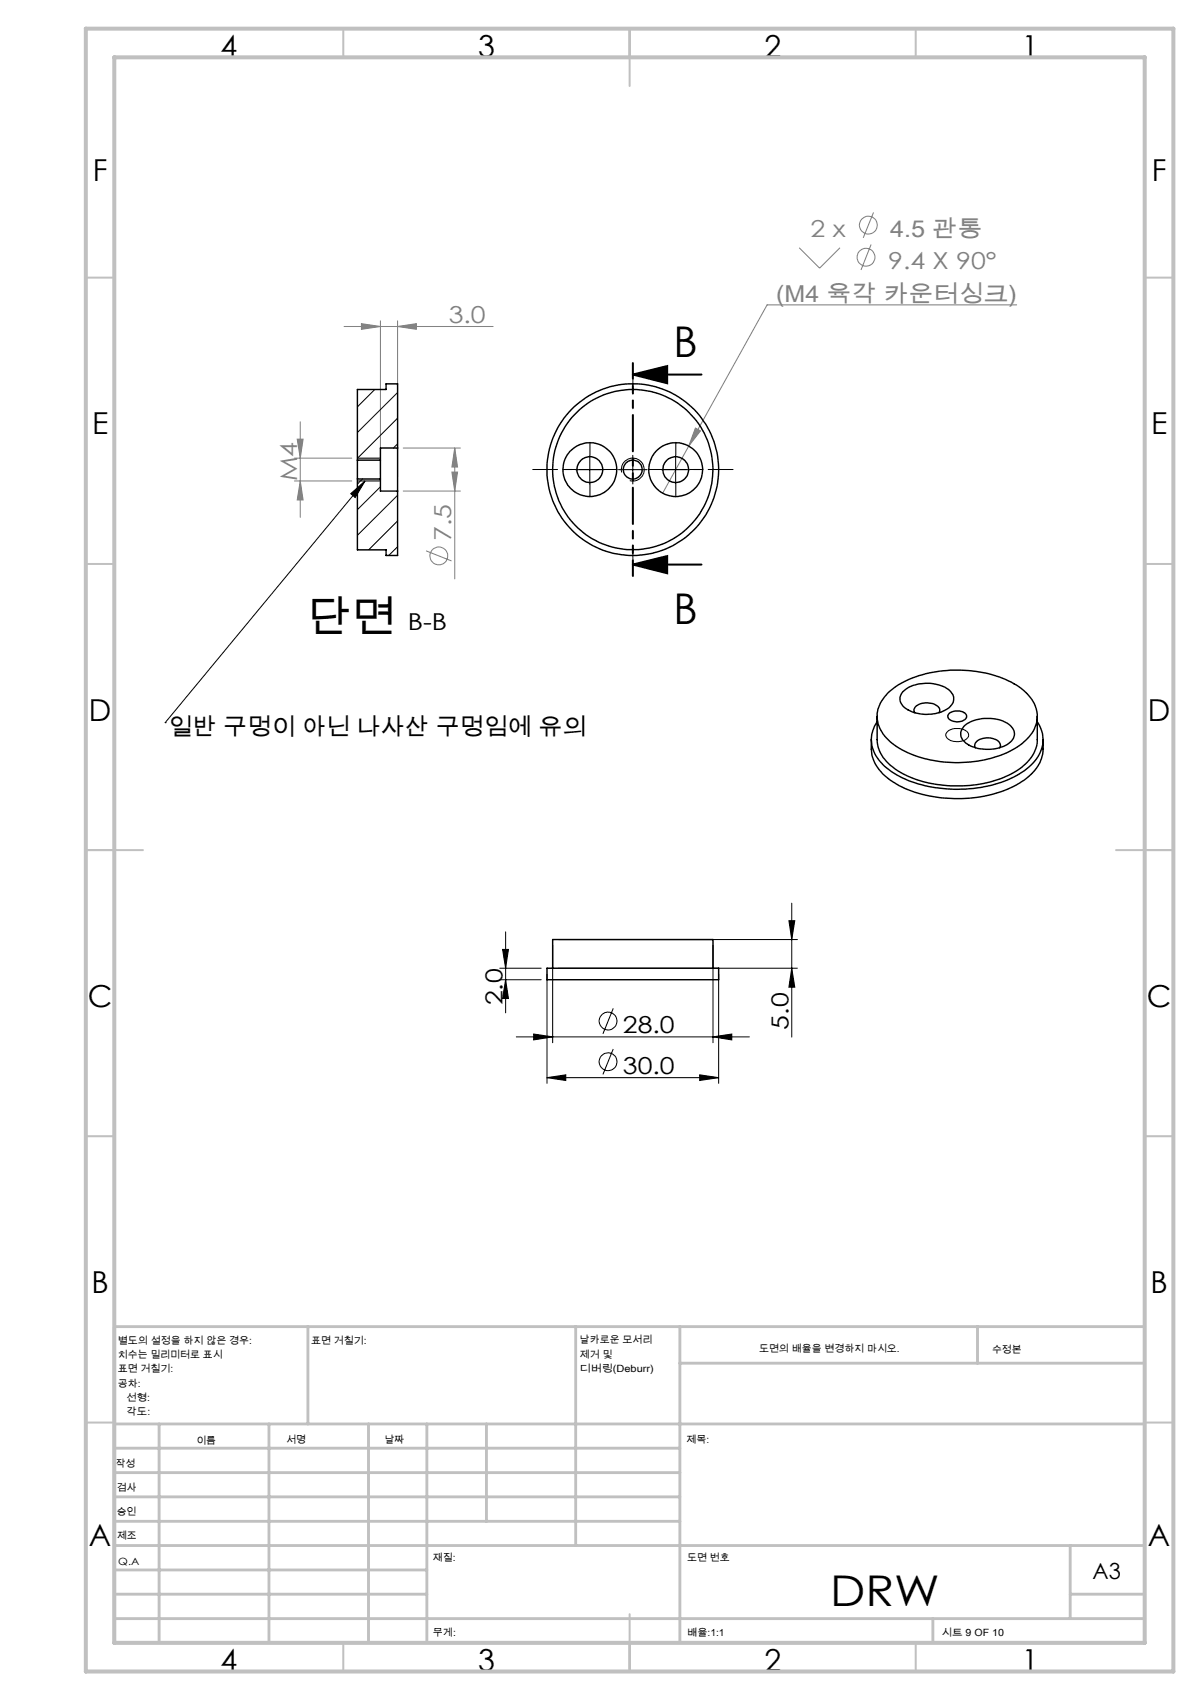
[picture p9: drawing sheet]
<svg xmlns="http://www.w3.org/2000/svg" width="210mm" height="297mm" viewBox="0 0 210 297" stroke-linecap="round" stroke-linejoin="round" font-family="sans-serif">
<g fill="none" stroke="#000" stroke-width=".18">
<path d="M103 79.5v5.1M110.6 79.5v5.1M118 79.5v5.1M61.3 86.3l2.5-2.3-1.7 2.9zM62.4 84h4.1M62.4 80h4.1M63.8 84l-34.9 42.3M100.5 82.1h5.1M108.1 82.1h5M108.6 82.5a1.99 1.99 0 0 1 1.8-2.5 1.99 1.99 0 0 1 2.1 2.2 1.99 1.99 0 0 1-2.5 1.8M115.5 82.1h5M28.9 126.3h.1"/>
<path d="M165.4 127.9a2.72 2.72 0 0 1 3.8 .2 1.1 1.1 0 0 1-1.1 1.4 2.4 2.4 0 0 1-2.8-.9l-.1-.3zM138.3 157.8v23.4M87.3 171.2h7.2M87.3 169.2h7.2M87.8 165.9h1l-.5 3.3zM88.3 171.2l.5 3.2h-1zM88.3 162.8v14.1M95.6 170.2v19.1M96.6 165.2v17M97.5 169.2h41.8M97.5 164.1h41.8M107.1 176.2l-1.8 4.4"/>
<path d="M124.6 165.2v17M125.6 170.2v19.1M137.8 160.9h1.1l-.6 3.2zM138.3 169.2l.6 3.3h-1.1zM90.2 181.1h40.7M93.2 180.7l3.4 .4-3.4 .6zM95.6 188.3l3.2-.5v1zM95.6 188.3h30M107.1 183.3l-1.8 4.4M122.2 187.8l3.4 .5-3.4 .5zM124.6 181.1l3.2-.4v1z"/>
<circle cx="106.3" cy="178.4" r="1.55"/>
<circle cx="106.2" cy="185.5" r="1.56"/>
</g>
<g fill="none" stroke="#808080" stroke-width=".18">
<path d="M152.6 37.1l-1.8 4.5M60.1 57h26M63.1 56.5l3.4 .5-3.4 .5zM66.5 56.1v26.6M69.5 57l3.2-.5v1zM69.5 56.1v27.2M139.6 43.3l3.6 3.5 3.6-3.5M152.2 42.7l-1.8 4.5M177.6 53.3h-43.6l-13.7 24.6M51.9 76.7h1.1l-.5 3.3zM52.5 73.7v16.7M70.4 78.3h10"/>
<path d="M79.4 78.3l.5 3.3h-.9zM79.4 78.3v22.8M120.3 77.9l-4.5 8.2M121.5 74.8l.9 .5-2.1 2.6zM51.4 84h10.1M51.4 80h10.1M52.5 84l.5 3.3h-1.1zM70.4 85.8h10M74.4 96.2l4.5 1.8M79 82.5h.9l-.5 3.3z"/>
<circle cx="151.7" cy="39.3" r="1.55"/>
<circle cx="151.3" cy="44.9" r="1.55"/>
<circle cx="76.7" cy="97.1" r="1.56"/>
</g>
<path d="M110.6 65.4l6-1.4v3zM110.6 65.4h12M110.6 98.6l6-1.4v3zM110.6 98.6h12" fill="none" stroke="#000" stroke-width=".35"/>
<path d="M110.6 63.4v37.2" fill="none" stroke="#000" stroke-width=".35" stroke-dasharray="6.3 1.3 1.3 1.3 1.3 1.3" stroke-dashoffset="3.6"/>
<g fill="none" stroke="#c0c0c0" stroke-width=".35">
<path d="M60 5v5M110 5v10M160 5v5M15 48.5h5M200 48.5h5M15 98.5h5M200 98.5h5M15 148.5h10M195 148.5h10M15 198.5h5M200 198.5h5M15 248.5h5"/>
<path d="M200 248.5h5M60 287v5M110 282v10M160 287v5"/>
</g>
<g fill="none" stroke="#c0c0c0" stroke-width=".5">
<path d="M53.8 231.8v17M100.6 231.8v38.2M118.8 231.8v55.2M118.8 238.2h81.2M170.8 231.8v6.4M200 231.8h-180v55.2M20 248.8h180M20 257.3h98.8M20 253h98.8M27.8 248.8v38.2M47 248.8v38.2M64.4 248.8v38.2"/>
<path d="M74.6 248.8v38.2M85 248.8v17M20 265.8h98.8M20 261.5h98.8M20 278.5h54.6M20 274.3h54.6M20 270h180M187 278.5h13M187 270v12.8M20 282.8h180M163 282.8v4.2"/>
</g>
<path d="M15 5h190v287h-190zM20 10h180v277h-180z" fill="none" stroke="#c0c0c0" stroke-width=".7"/>
<path d="M110.6 77v-12.5M105.6 82h-12.5M110.6 87v12.5M115.6 82h12.5" fill="none" stroke="#000" stroke-width=".18" stroke-dasharray="15.2 1.3 1.3 1.3" stroke-dashoffset="10.9"/>
<path d="M103.1 79.5v-2.2M118.1 79.5v-2.2M100.6 82h-2.3M103.1 84.5v2.3M105.6 82h2.2M115.6 82h-2.3M118.1 84.5v2.3M120.6 82h2.2" fill="none" stroke="#000" stroke-width=".18" stroke-dasharray="15.2 1.3 1.3 1.3"/>
<g fill="#000">
<path d="M110.6 65.4l6-1.4v3zM110.6 98.6l6-1.4v3z"/>
<path d="M88.3 171.2l.5 3.2h-1zM87.8 165.9h1l-.5 3.3zM138.3 169.2l.6 3.3h-1.1zM137.8 160.9h1.1l-.6 3.2z"/>
<path d="M122.2 187.8l3.4 .5-3.4 .5zM95.6 188.3l3.2-.5v1zM124.6 181.1l3.2-.4v1zM93.2 180.7l3.4 .4-3.4 .6z"/>
</g>
<g fill="#808080">
<path d="M121.5 74.8l.9 .5-2.1 2.6z"/>
<path d="M63.1 56.5l3.4 .5-3.4 .5zM69.5 57l3.2-.5v1z"/>
<path d="M52.5 84l.5 3.3h-1.1zM51.9 76.7h1.1l-.5 3.3z"/>
<path d="M79.4 78.3l.5 3.3h-.9zM79 82.5h.9l-.5 3.3z"/>
</g>
<path d="M61.3 86.3l2.5-2.3-1.7 2.9z" fill="#000"/>
<g fill="none" stroke="#000" stroke-width=".25">
<path d="M69.5 78.3v7.5M69.5 78.3v-11.2h-2v.9h-5.1v12.4M69.5 78.3h-3v2.1M62.4 80.4v3.3M62.4 83.7v12.4h5.1v.9h2v-11.2M62.4 80.4h4.1M62.4 83.7h4.1M66.5 80.4v3.3M66.5 83.7v2.1h3M152.2 129.2v1.7a7.6 7.6 0 0 0 4.4 6.1 23.5 23.5 0 0 0 17.8 1.5 12.5 12.5 0 0 0 7.1-4.9 5.9 5.9 0 0 0 .7-2.7v-1.7M153.2 125.2v4a6.6 6.6 0 0 0 3.5 5.3 21.5 21.5 0 0 0 15.8 2.2 12.3 12.3 0 0 0 8.1-5l.6-1.8v-4.7M153.2 126.1a5.6 5.6 0 0 0 1 7.4 17.1 17.1 0 0 0 10.5 4.3 21.6 21.6 0 0 0 14.3-3.1 6.6 6.6 0 0 0 3.2-6.2l-.3-1.1-.7-1.3"/>
<path d="M155.1 121.1a17.1 17.1 0 0 1 10.9-4 19.6 19.6 0 0 1 12.4 3.2 5.9 5.9 0 0 1 2.7 5.9 8.6 8.6 0 0 1-5.3 5.3 22.1 22.1 0 0 1-18.7-.8 6.7 6.7 0 0 1-3.9-6.1 6.1 6.1 0 0 1 1.9-3.5zM157.8 120.8a6.7 6.7 0 0 1 6.7-1 2.67 2.67 0 0 1 2.1 2.4 3 3 0 0 1-2.5 2.3 6.8 6.8 0 0 1-6.4-1.2 1.79 1.79 0 0 1 .1-2.5zM159.8 124.5a1.15 1.15 0 0 1 1.1-1.6 2.83 2.83 0 0 1 3.2 .9v.7M165.9 124.6a2.29 2.29 0 0 1 2.9 .3 1.08 1.08 0 0 1-1.2 1.2 1.76 1.76 0 0 1-2-.9zM168.4 126.9a6.9 6.9 0 0 1 8.1-.2 1.87 1.87 0 0 1-.3 3.2 7 7 0 0 1-7.7-.3 1.78 1.78 0 0 1-.1-2.7zM170.4 130.6a1.2 1.2 0 0 1 1.1-1.5 2.89 2.89 0 0 1 3.2 .7l.1 .4-.1 .4M95.6 169.2h30v2h-30zM96.6 169.2v-5.1h28v5.1"/>
<circle cx="103" cy="82" r="4.7"/>
<circle cx="103" cy="82.1" r="2.25"/>
<circle cx="110.5" cy="82" r="1.65"/>
<circle cx="110.6" cy="82" r="14"/>
<circle cx="110.6" cy="82.1" r="15"/>
<circle cx="118" cy="82.1" r="4.7"/>
<circle cx="118.1" cy="82.1" r="2.26"/>
</g>
<path d="M65.5 68l-3.1 3.1M69.5 68.6l-7.1 7M69.5 73.1l-7.1 7M69.5 77.5l-.8 .8M63.3 83.7l-.9 .9M66.5 85.1l-4.1 3.9M69.5 86.5l-7.1 7M69.5 91l-5.1 5.1M69.5 95.5l-1.6 1.5" fill="none" stroke="#000" stroke-width=".18"/>
<g font-size="7.4">
<text x="117.7" y="62.3">B</text>
<text x="53.8" y="110.4">단면</text>
<text x="117.7" y="109.1">B</text>
<text x="145" y="280.5">DRW</text>
</g>
<g font-size="5.3">
<text x="38.5" y="9.9">4</text>
<text x="83.5" y="9.9">3</text>
<text x="133.6" y="9.9">2</text>
<text x="178.6" y="9.9">1</text>
<text x="16.2" y="31.7">F</text>
<text x="201.2" y="31.7">F</text>
<text x="16.1" y="75.9">E</text>
<text x="201.1" y="75.9">E</text>
<text x="15.5" y="125.9">D</text>
<text x="200.5" y="125.9">D</text>
<text x="15.4" y="175.9">C</text>
<text x="200.4" y="175.9">C</text>
<text x="16" y="225.9">B</text>
<text x="201" y="225.9">B</text>
<text x="15.5" y="270.2">A</text>
<text x="200.5" y="270.2">A</text>
<text x="38.5" y="291.9">4</text>
<text x="83.5" y="291.9">3</text>
<text x="133.6" y="291.9">2</text>
<text x="178.6" y="291.9">1</text>
</g>
<g font-size="4.1" fill="#808080">
<text x="141.6" y="41.5">2 x</text>
<text x="155.5" y="41.5">4.5 관통</text>
<text x="155.2" y="47.1">9.4 X 90°</text>
<text x="135.6" y="52.7">(M4 육각 카운터싱크)</text>
<text x="78.4" y="56.4">3.0</text>
<text x="51.9" y="84.1" transform="rotate(-90 51.9 84.1)">M4</text>
<text x="78.8" y="94.5" transform="rotate(-90 78.8 94.5)">7.5</text>
</g>
<g font-size="4.1">
<text x="71.2" y="110">B-B</text>
<text x="29.4" y="128.4">일반 구멍이 아닌 나사산 구멍임에 유의</text>
<text x="87.8" y="175.6" transform="rotate(-90 87.8 175.6)">2.0</text>
<text x="137.8" y="179.9" transform="rotate(-90 137.8 179.9)">5.0</text>
<text x="108.8" y="180.5">28.0</text>
<text x="108.8" y="187.6">30.0</text>
</g>
<text font-size="3.9" x="190.9" y="275.8">A3</text>
<g font-size="1.7">
<text x="20.6" y="234.8">별도의 설정을 하지 않은 경우:</text>
<text x="20.6" y="237.3">치수는 밀리미터로 표시</text>
<text x="20.6" y="239.8">표면 거칠기:</text>
<text x="54.4" y="234.8">표면 거칠기:</text>
<text x="101.3" y="234.7">날카로운 모서리</text>
<text x="101.3" y="237.2">제거 및</text>
<text x="101.3" y="239.7">디버링(Deburr)</text>
<text x="132.6" y="236.2">도면의 배율을 변경하지 마시오.</text>
<text x="173.3" y="236.4">수정본</text>
<text x="20.6" y="242.3">공차:</text>
<text x="22.1" y="244.8">선형:</text>
<text x="22.1" y="247.3">각도:</text>
<text x="20.2" y="256.3">작성</text>
<text x="34.3" y="252.2">이름</text>
<text x="50" y="252.1">서명</text>
<text x="67.2" y="252.1">날짜</text>
<text x="120" y="252.1">제목:</text>
<text x="20.4" y="260.5">검사</text>
<text x="20.4" y="264.6">승인</text>
<text x="20.5" y="269">제조</text>
<text x="20.7" y="273.3">Q.A</text>
<text x="75.6" y="272.7">재질:</text>
<text x="120.1" y="272.7">도면 번호</text>
<text x="75.6" y="285.7">무게:</text>
<text x="120.1" y="285.8">배율:1:1</text>
<text x="164.5" y="285.8">시트 9 OF 10</text>
</g>
</svg>
